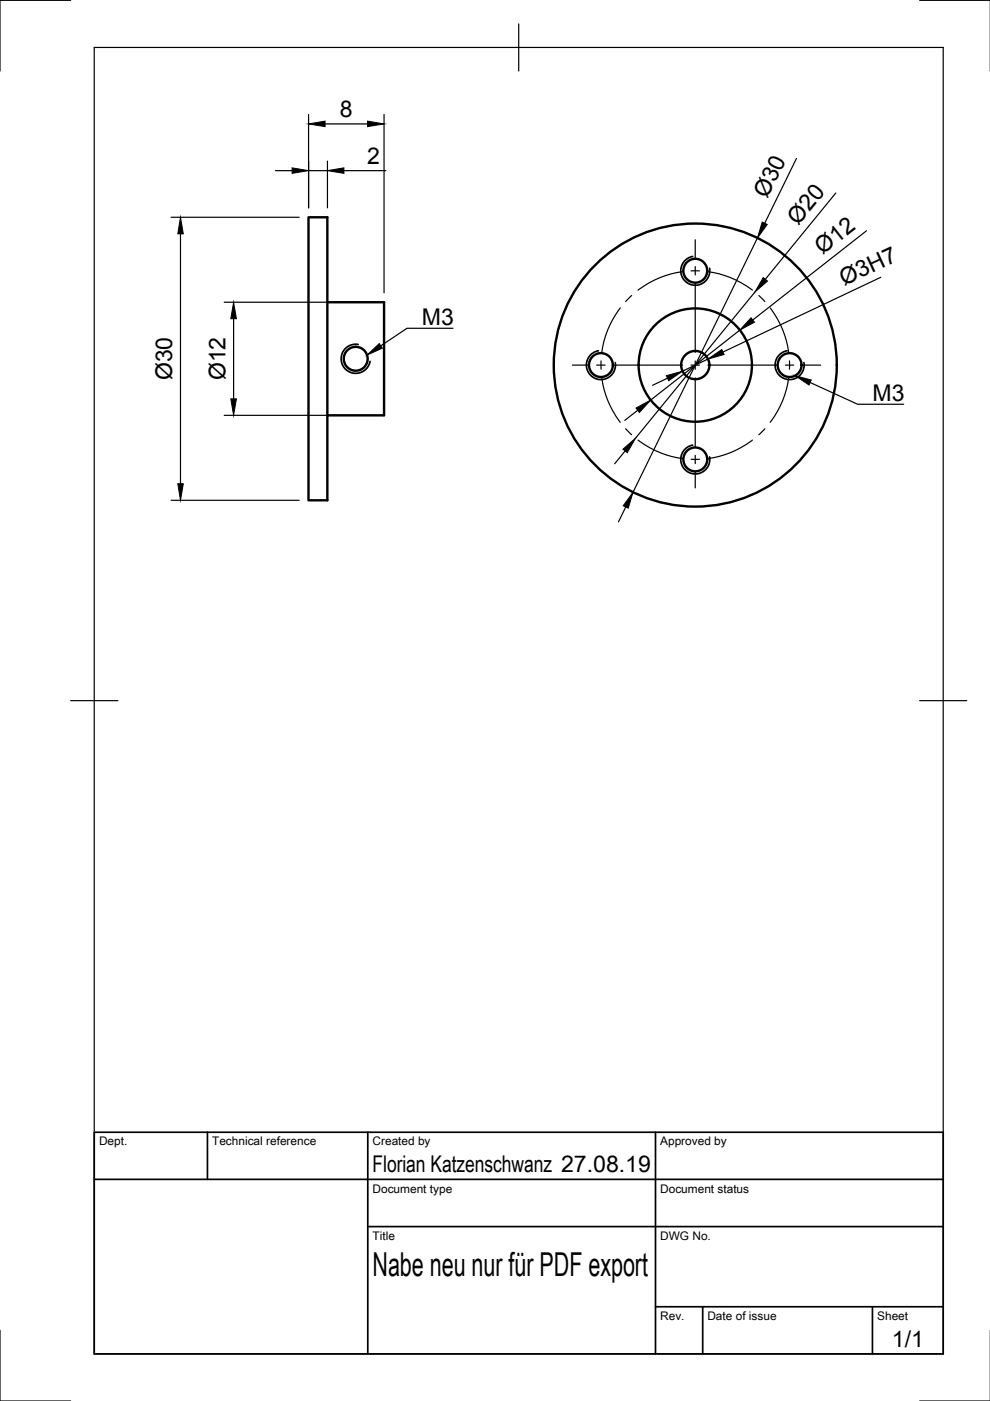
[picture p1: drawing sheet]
<svg xmlns="http://www.w3.org/2000/svg" width="210mm" height="297mm" viewBox="0 0 210 297" stroke-linecap="round" stroke-linejoin="round" font-family="sans-serif">
<!-- layer: Sichtbar -->
<g fill="none" stroke="#000" stroke-width=".51">
<path d="M65.4 46.1h4v60h-4zM69.4 64.1h12v24h-12"/>
<circle cx="147.4" cy="57.4" r="2.53"/>
<circle cx="75.4" cy="76.1" r="2.53"/>
<circle cx="127.4" cy="77.4" r="2.53"/>
<circle cx="147.4" cy="77.4" r="30"/>
<circle cx="147.4" cy="77.4" r="3"/>
<circle cx="147.4" cy="77.4" r="12"/>
<circle cx="167.4" cy="77.4" r="2.53"/>
<circle cx="147.4" cy="97.4" r="2.53"/>
</g>
<!-- layer: Sichtbar schmal -->
<path d="M146.9 54.4a3.1 3.1 0 0 0-2.5 3.5 3.1 3.1 0 0 0 3.5 2.5 3.1 3.1 0 0 0 2.5-3.5M75.9 73h-.8l-.8 .2-.8 .4-.6 .6-.3 .7-.3 1 .1 .9 .4 1 .7 .7 .6 .4 .8 .2h1.1l1-.4 .8-.6 .4-.7 .3-.8M126.9 74.4a3.1 3.1 0 0 0-2.5 3.5 3.1 3.1 0 0 0 3.5 2.5 3.1 3.1 0 0 0 2.5-3.5M166.9 74.4a3.1 3.1 0 0 0-2.5 3.5 3.1 3.1 0 0 0 3.6 2.5 3.1 3.1 0 0 0 2.5-3.5M146.9 94.4a3.1 3.1 0 0 0-2.5 3.5 3.1 3.1 0 0 0 3.5 2.5 3.1 3.1 0 0 0 2.5-3.5" fill="none" stroke="#000" stroke-width=".36"/>
<!-- layer: Border -->
<path d="M15 .1h-15v15M20 10.1h180v276.9h-180zM110 5.1v10M195 .1h15M15 148.6h10M195 148.6h10M0 282.1v14.9h15M195 297h15" fill="none" stroke="#000" stroke-width=".25"/>
<!-- layer: TitleBlock -->
<path d="M20 240.1h180v46.9h-180zM20 250h180M44 240.1v9.9M78 240.1v46.9M139 240.1v46.9M78 260.1h122M139 277.1h61M149 277.1v9.9M185 277.1v9.9" fill="none" stroke="#000" stroke-width=".36"/>
<!-- layer: Dimensions -->
<g fill="none" stroke="#000" stroke-width=".25">
<path d="M58.4 36.2h3.5M65.4 24.3v19.8M65.4 36.2h4M68.9 26.3h9M69.4 34.2v9.9M72.9 36.2h8.9M81.4 24.3v37.8M168.9 33.6l-6.8 13.7M36.3 46.1h27.1M38.3 49.6v53M160.6 50.5l-26.4 53.9M177.2 40.9l-14.9 18.3"/>
<path d="M183.7 48.9l-24.1 18.9M186.8 58.8l-33.5 15.8M47.5 64.1h31.9M49.5 67.6v17M150.1 76.1l-5.4 2.6M156.8 70l-18.8 14.8M160.1 61.9l-25.4 31M47.5 88.1h31.9M132.5 95.6l-2.2 2.7M135.2 87l-2.7 2.1M141.5 80.2l-3.1 1.5M36.3 106.1h27.1"/>
<path d="M132.7 107.5l-1.6 3.1"/>
</g>
<g fill="#000" stroke="#000" stroke-width=".21">
<path d="M61.9 35.6l3.5 .6-3.5 .6zM65.4 26.3l3.5-.6v1.1zM69.4 36.2l3.5-.6v1.2zM77.9 25.7l3.5 .6-3.5 .5zM38.3 46.1l.6 3.5h-1.2zM161.6 47.1l1.1 .5-2.1 2.9zM161.8 58.9l.9 .7-2.6 2.3zM49.5 64.1l.6 3.5h-1.2zM141.3 79.7l3.4-1-2.9 2zM150.1 76.1l2.9-2 .5 1.1zM159.2 67.4l.8 .9-3.2 1.7zM48.9 84.6h1.2l-.6 3.5z"/>
<path d="M132.1 95.2l2.6-2.3-1.7 3.1zM134.9 86.5l3.1-1.7-2.4 2.6zM37.7 102.6h1.2l-.6 3.5zM134.2 104.4l-1 3.3-1.1-.5z"/>
</g>
<!-- layer: Center Lines -->
<g fill="none" stroke="#000" stroke-width=".25">
<path d="M144.7 57.6a19.7 19.7 0 0 0-9.4 3.9M147.4 50.8v3.9M147.4 56.5v1.8M148.3 57.4h-1.8M150.1 57.6a19.7 19.7 0 0 1 9.4 3.9M121.4 77.4h3.3M126.5 77.4h1.8M127.4 76.5v1.8M130.1 77.4h14.6M131.5 65.3a19.9 19.9 0 0 0-3.9 9.4M133.9 62.7l-1.2 1.2M146.5 77.4h1.8"/>
<path d="M147.4 60.1v14.6M147.4 76.5v1.8M150.1 77.4h14.6M160.9 62.7l1.3 1.2M163.3 65.3a19.9 19.9 0 0 1 3.9 9.4M166.5 77.4h1.8M167.4 76.5v1.8M170.1 77.4h3.9M127.6 80.1a19.7 19.7 0 0 0 3.9 9.4M132.7 90.9l1.2 1.3M135.3 93.3a19.9 19.9 0 0 0 9.4 3.9M147.4 80.1v14.6"/>
<path d="M147.4 96.5v1.8M148.3 97.4h-1.8M159.5 93.3a19.9 19.9 0 0 1-9.4 3.9M162.2 90.9l-1.3 1.3M167.2 80.1a19.7 19.7 0 0 1-3.9 9.4M147.4 100.1v3.3"/>
</g>
<!-- layer: Annotations -->
<path d="M77.8 75.3l2.6-2.5 .7 1zM168.6 79.7l3.4 .9-.5 1z" fill="#000" stroke="#000" stroke-width=".21"/>
<path d="M96.1 69.6h-9.8l-5.6 3.7M171.8 81.1l10 4.6h9.8" fill="none" stroke="#000" stroke-width=".25"/>
<text font-size="7" x="79" y="270.6">Nabe neu nur für PDF export</text>
<g font-size="4.9">
<text x="72.1" y="24.7">8</text>
<text x="77.8" y="34.7">2</text>
<text x="162.7" y="42.2" transform="rotate(-64 162.7 42.2)">Ø30</text>
<text x="169.2" y="47.9" transform="rotate(-51 169.2 47.9)">Ø20</text>
<text x="174.4" y="54" transform="rotate(-38 174.4 54)">Ø12</text>
<text x="179" y="60.6" transform="rotate(-25 179 60.6)">Ø3H7</text>
<text x="89.5" y="68.9">M3</text>
<text x="36.5" y="80.7" transform="rotate(-90 36.5 80.7)">Ø30</text>
<text x="47.8" y="80.7" transform="rotate(-90 47.8 80.7)">Ø12</text>
<text x="185" y="85">M3</text>
<text x="79" y="248.5">Florian Katzenschwanz 27.08.19</text>
<text x="189.1" y="285.7">1/1</text>
</g>
<g font-size="2.5">
<text x="21" y="242.9">Dept.</text>
<text x="45" y="242.9">Technical reference</text>
<text x="79" y="242.9">Created by</text>
<text x="140" y="242.9">Approved by</text>
<text x="79" y="252.8">Document type</text>
<text x="140" y="252.8">Document status</text>
<text x="79" y="262.9">Title</text>
<text x="140" y="262.9">DWG No.</text>
<text x="140" y="279.9">Rev.</text>
<text x="150" y="279.9">Date of issue</text>
<text x="186" y="279.9">Sheet</text>
</g>
</svg>
